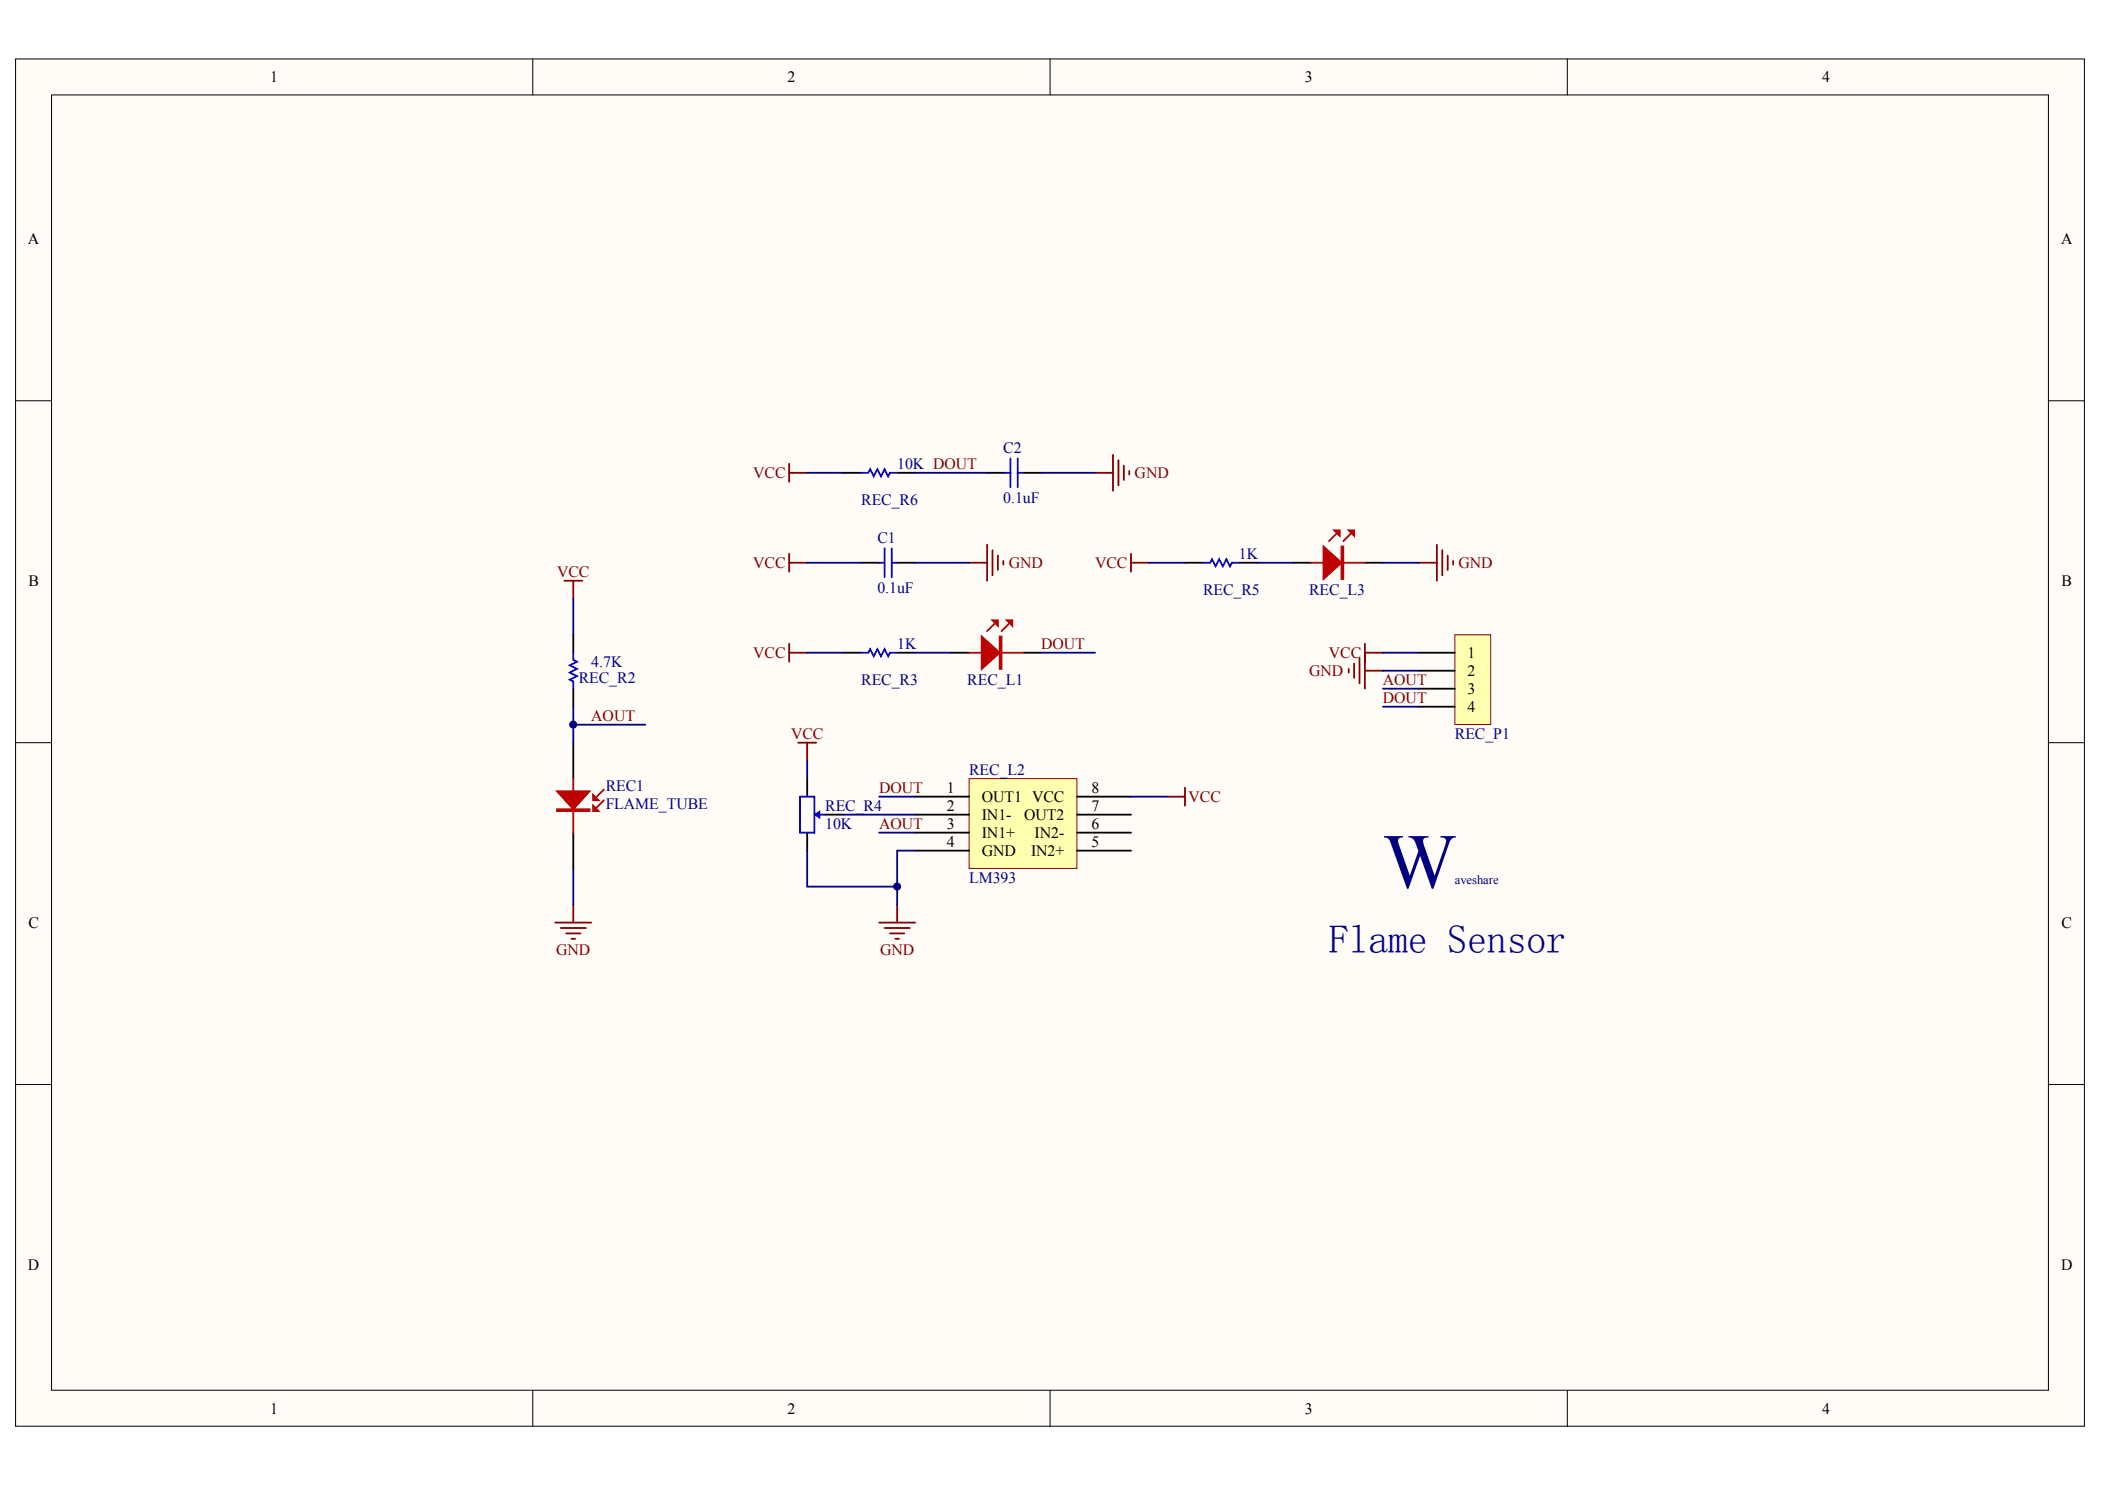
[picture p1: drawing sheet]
<svg xmlns="http://www.w3.org/2000/svg" width="297mm" height="210mm" viewBox="0 0 297 210" stroke-linecap="round" stroke-linejoin="round" font-family="sans-serif">
<g fill="#fffcf8" stroke="#000" stroke-width=".14">
<path d="M2.2 8.3h291.9v192.9h-291.9z"/>
<path d="M7.3 13.4h281.8v182.7h-281.8z"/>
</g>
<path d="M75.2 8.3v5.1M148.2 8.3v5.1M221.2 8.3v5.1M2.2 56.5h5.1M289.1 56.5h5.1M2.2 104.8h5.1M289.1 104.8h5.1M2.2 153h5.1M289.1 153h5.1M75.2 196.1v5.1M148.2 196.1v5.1M221.2 196.1v5.1" fill="none" stroke="#000" stroke-width=".14"/>
<path d="M136.8 109.8h15.2v12.7h-15.2z" fill="#ffffb0" stroke="#800000" stroke-width=".14"/>
<g fill="none" stroke="#000" stroke-width=".25">
<path d="M80.9 89.5v2.6M80.9 97.2v2.5M119 92.1h2.5M126.6 92.1h2.5M134.2 92.1h2.6M144.4 92.1h2.5M113.9 109.8v2.6M113.9 117.5v2.5M116.4 114.9h2.6M129.1 112.4h7.7M129.1 114.9h7.7M129.1 117.5h7.7"/>
<path d="M129.1 120h7.7M152 112.4h7.6M152 114.9h7.6M152 117.5h7.6M152 120h7.6"/>
</g>
<g fill="none" stroke="#800000" stroke-width=".25">
<path d="M111.4 90.8v2.5M111.4 92.1h2.5M112.6 104.8h2.6M113.9 104.8v2.5M164.7 112.4h2.5M167.2 111.1v2.5M78.4 130.1h5M79.1 130.9h3.6M79.9 131.7h2M80.6 132.4h.6M80.9 127.6v2.5M124.1 130.1h5"/>
<path d="M124.8 130.9h3.6M125.6 131.7h2M126.3 132.4h.6M126.6 127.6v2.5"/>
</g>
<path d="M113.9 92.1h5.1M129.1 92.1h5.1M113.9 120v5.1h12.7M113.9 107.3v2.5M124.1 112.4h5M124.1 117.5h5M129.1 120h-2.5v7.6M159.6 112.4h5.1" fill="none" stroke="#000080" stroke-width=".25"/>
<path d="M80.9 92.1v1l.5 .2-1 .6 1 .5-1 .5 1 .5-1 .5 .5 .2v1.1M121.5 92.1h1l.3-.5 .5 1 .5-1 .5 1 .5-1 .5 1 .3-.5h1M112.9 112.4h2v5.1h-2zM115.2 114.9h1.2" fill="none" stroke="#00f" stroke-width=".25"/>
<path d="M114.9 114.9l.8-.5v1z" fill="#00f" stroke="#00f" stroke-width=".14"/>
<path d="M136.8 92.1h7.6M140.3 88l-1 1M142.3 88l-1 1" fill="none" stroke="#bf0000" stroke-width=".25"/>
<g fill="#bf0000" stroke="#bf0000" stroke-width=".25">
<path d="M138.5 89.8l2.6 2.3-2.6 2.3z"/>
<path d="M142.1 87.5h.7v.8z"/>
<path d="M140.1 87.5h.7v.8z"/>
<path d="M141.1 89.8h.2v4.6h-.2z" fill-rule="evenodd"/>
</g>
<path d="M205.3 89.5h5.1v12.7h-5.1z" fill="#ffffb0" stroke="#800000" stroke-width=".14"/>
<g fill="none" stroke="#000" stroke-width=".25">
<path d="M119 66.7h2.5M121.5 79.4h2.6M126.6 79.4h2.5M126.6 66.7h2.5M139.3 66.7h2.5M144.4 66.7h2.5M167.2 79.4h2.6M174.8 79.4h2.6M182.5 79.4h2.5M192.6 79.4h2.5M200.2 92.1h5.1M200.2 94.6h5.1"/>
<path d="M200.2 97.2h5.1M200.2 99.7h5.1M80.9 104.8v5M80.9 117.5v5"/>
</g>
<g fill="none" stroke="#800000" stroke-width=".25">
<path d="M111.4 79.4h2.5M111.4 65.4v2.6M111.4 78.1v2.6M111.4 66.7h2.5M136.8 79.4h2.5M139.3 76.8v5.1M140.1 77.6v3.6M140.8 78.4v2M141.6 79.1v.5M154.5 66.7h2.6M157.1 64.2v5M157.8 64.9v3.6"/>
<path d="M158.6 65.7v2M159.3 66.4v.5M159.6 78.1v2.6M159.6 79.4h2.5M200.2 79.4h2.6M202.8 76.8v5.1M203.5 77.6v3.6M204.3 78.4v2M205 79.1v.5M79.6 81.9h2.6M80.9 81.9v2.6M190.3 94.4v.5"/>
<path d="M191.1 93.6v2M191.8 92.8v3.6M192.6 90.8v6.4M192.6 92.1h2.5M192.6 94.6h2.5"/>
</g>
<g fill="none" stroke="#000080" stroke-width=".25">
<path d="M113.9 79.4h7.6M113.9 66.7h5.1M129.1 79.4h7.7M129.1 66.7h10.2M146.9 66.7h7.6M162.1 79.4h5.1M177.4 79.4h5.1M195.1 79.4h5.1M80.9 84.5v5M80.9 99.7v5.1M146.9 92.1h7.6M195.1 92.1h5.1"/>
<path d="M195.1 94.6h5.1M195.1 97.2h5.1M195.1 99.7h5.1M80.9 102.2h10.2M119 114.9h10.1M80.9 122.5v5.1"/>
</g>
<path d="M185 79.4h7.6M188.5 75.3l-1 1M190.6 75.3l-1 1M80.9 109.8v7.7M85.2 112.9l-1 1M85.2 111.4l-1 1" fill="none" stroke="#bf0000" stroke-width=".25"/>
<g fill="#bf0000" stroke="#bf0000" stroke-width=".25">
<path d="M78.6 111.6h4.6l-2.3 2.6z"/>
<path d="M83.7 113.6l.8 .8h-.8z"/>
<path d="M83.7 112.1l.8 .8h-.8z"/>
<path d="M186.8 77.1l2.5 2.3-2.5 2.3z"/>
<path d="M190.3 74.8h.8v.8z"/>
<path d="M188.3 74.8h.8v.8z"/>
<path d="M78.6 114.2h4.6v.2h-4.6z" fill-rule="evenodd"/>
<path d="M189.3 77.1h.3v4.6h-.3z" fill-rule="evenodd"/>
</g>
<path d="M121.5 66.7h1l.3-.5 .5 1 .5-1 .5 1 .5-1 .5 1 .3-.5h1M124.1 79.4h.7M124.8 77.4v4M125.8 77.4v4M125.8 79.4h.8M141.8 66.7h.8M142.6 64.7v4M143.6 64.7v4M143.6 66.7h.8M169.8 79.4h1l.2-.5 .5 1 .5-1 .6 1 .5-1 .5 1 .2-.5h1" fill="none" stroke="#00f" stroke-width=".25"/>
<g fill="#000080" stroke="#000080" stroke-width=".14">
<circle cx="80.9" cy="102.2" r=".5"/>
<circle cx="126.6" cy="125.1" r=".5"/>
</g>
<text font-size="11" fill="#000080" x="195.1" y="125.2">W</text>
<text font-size="5.6" fill="#000080" x="187.5" y="134.4">Flame Sensor</text>
<g font-size="2.2">
<text x="38.1" y="11.6">1</text>
<text x="111.1" y="11.6">2</text>
<text x="184.1" y="11.6">3</text>
<text x="257.1" y="11.6">4</text>
<text x="3.9" y="34.4">A</text>
<text x="290.8" y="34.4">A</text>
<text x="4" y="82.6">B</text>
<text x="290.9" y="82.6">B</text>
<text x="207.1" y="92.8">1</text>
<text x="207.1" y="95.4">2</text>
<text x="207.1" y="97.9">3</text>
<text x="207.1" y="100.5">4</text>
<text x="133.6" y="111.9">1</text>
<text x="138.5" y="113.2">OUT1 VCC</text>
<text x="154" y="111.9">8</text>
<text x="133.6" y="114.4">2</text>
<text x="133.6" y="117">3</text>
<text x="133.6" y="119.5">4</text>
<text x="138.5" y="115.7">IN1-</text>
<text x="138.5" y="118.2">IN1+</text>
<text x="144.5" y="115.7">OUT2</text>
<text x="146" y="118.2">IN2-</text>
<text x="154" y="119.5">5</text>
<text x="154" y="117">6</text>
<text x="154" y="114.4">7</text>
<text x="138.5" y="120.8">GND</text>
<text x="145.5" y="120.8">IN2+</text>
<text x="4" y="130.9">C</text>
<text x="290.9" y="130.9">C</text>
<text x="3.9" y="179.1">D</text>
<text x="290.8" y="179.1">D</text>
<text x="38.1" y="199.4">1</text>
<text x="111.1" y="199.4">2</text>
<text x="184.1" y="199.4">3</text>
<text x="257.1" y="199.4">4</text>
</g>
<g font-size="2.2" fill="#000080">
<text x="141.6" y="63.9">C2</text>
<text x="121.5" y="71.3">REC_R6</text>
<text x="126.6" y="66.2">10K DOUT</text>
<text x="141.6" y="71">0.1uF</text>
<text x="123.8" y="76.6">C1</text>
<text x="123.8" y="83.7">0.1uF</text>
<text x="169.8" y="84">REC_R5</text>
<text x="174.8" y="78.9">1K</text>
<text x="184.7" y="84">REC_L3</text>
<text x="83.4" y="94.1">4.7K</text>
<text x="126.6" y="91.6">1K</text>
<text x="81.7" y="96.4">REC_R2</text>
<text x="121.5" y="96.7">REC_R3</text>
<text x="136.5" y="96.7">REC_L1</text>
<text x="205.3" y="104.3">REC_P1</text>
<text x="85.5" y="111.6">REC1</text>
<text x="136.8" y="109.3">REC_L2</text>
<text x="85.5" y="114.2">FLAME_TUBE</text>
<text x="116.4" y="117">10K</text>
<text x="116.4" y="114.4">REC_R4</text>
<text x="136.8" y="124.6">LM393</text>
</g>
<g font-size="2.2" fill="#800000">
<text x="106.3" y="67.5">VCC</text>
<text x="160.1" y="67.5">GND</text>
<text x="78.6" y="81.4">VCC</text>
<text x="106.3" y="80.2">VCC</text>
<text x="142.3" y="80.2">GND</text>
<text x="154.5" y="80.2">VCC</text>
<text x="205.8" y="80.2">GND</text>
<text x="106.3" y="92.8">VCC</text>
<text x="146.9" y="91.6">DOUT</text>
<text x="184.7" y="95.4">GND</text>
<text x="187.5" y="92.8">VCC</text>
<text x="83.4" y="101.7">AOUT</text>
<text x="195.1" y="99.2">DOUT</text>
<text x="195.1" y="96.7">AOUT</text>
<text x="111.6" y="104.3">VCC</text>
<text x="124.1" y="111.9">DOUT</text>
<text x="167.7" y="113.2">VCC</text>
<text x="124.1" y="117">AOUT</text>
<text x="78.5" y="134.7">GND</text>
<text x="124.2" y="134.7">GND</text>
</g>
<text font-size="1.8" fill="#000080" x="205.3" y="124.6">aveshare</text>
</svg>
